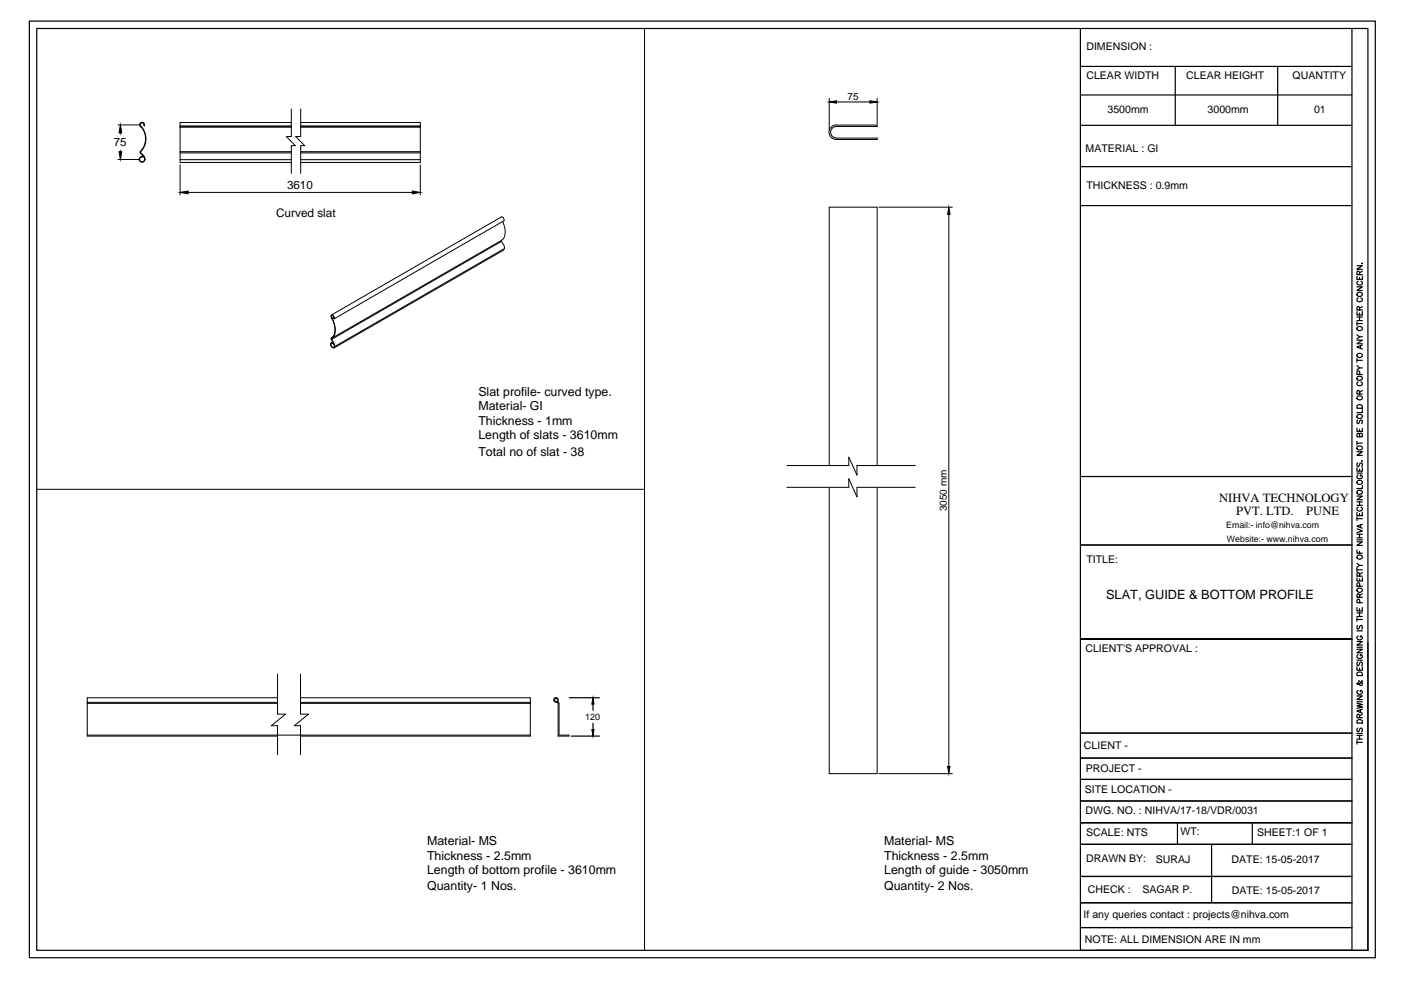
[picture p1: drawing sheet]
<svg xmlns="http://www.w3.org/2000/svg" width="297mm" height="210mm" viewBox="0 0 297 210" stroke-linecap="round" stroke-linejoin="round" font-family="sans-serif">
<!-- layer: 0 -->
<g fill="none" stroke="#000" stroke-width=".25">
<path d="M6.2 4.5h285.4v198.6h-285.4zM7.8 6h282.2v195.5h-282.2zM229.1 6v195.5h57.5v-195.5M229.1 14.1h57.5M249.2 14.1v12.5M270.9 14.1v12.5M229.1 26.6h57.5M229.1 20.1h57.5M229.1 35.3h57.5M229.1 43.6h57.5M287.7 58.6v.7h1.1v-.7M287.7 56.3h1.1l-1.1 .8h1.1"/>
<path d="M288 59.6a.42 .42 0 0 0-.3 .5 .42 .42 0 0 0 .4 .3h.3a.41 .41 0 0 0 .5-.3 .41 .41 0 0 0-.4-.5M288.2 58.2v-.5l-.2-.2h-.2l-.1 .7h1.1M288.2 58.8v.5M288.8 55.8v.1zM288.8 57.5l-.6 .4M287.7 72.1h1.1l-1.1 .8h1.1M287.7 66.1v.7h1.1v-.7M287.7 60.8h1.1l-1.1 .8h1.1M287.7 68.2v.8M287.7 76v.8M287.7 77.5l.5 .5M287.7 76.4h1.1"/>
<path d="M287.7 71l.5 .4M287.7 68.6h1.1M287.7 68h1.1M287.7 67.2h1.1M287.7 80a.58 .58 0 0 1 .7-.2 .58 .58 0 0 1 .4 .6 .58 .58 0 0 1-.7 .3 .58 .58 0 0 1-.4-.7zM287.7 75.1a.58 .58 0 0 1 .7-.2 .58 .58 0 0 1 .4 .7 .58 .58 0 0 1-.7 .2 .58 .58 0 0 1-.4-.7zM287.7 62.2a.6 .6 0 0 1 .8-.2 .6 .6 0 0 1 .3 .6 .58 .58 0 0 1-.7 .3 .58 .58 0 0 1-.4-.7zM287.9 69.3a.57 .57 0 0 1 .6 0 .57 .57 0 0 1 .3 .6 .58 .58 0 0 1-.7 .2 .58 .58 0 0 1-.4-.6zM288 63.1a.44 .44 0 0 0-.3 .5 .44 .44 0 0 0 .4 .4h.3a.43 .43 0 0 0 .4-.4 .43 .43 0 0 0-.3-.5M288.2 65.7v-.6h-.5v.6h1.1M288.2 66.4v.4M288.2 67.2v.8"/>
<path d="M288.3 79.4l-.1-.7h-.5v.7h1.1M288.5 73.3v.6M288.8 78h-.6l-.5 .4M288.8 73.1l-1.1 .5 1.1 .4M288.8 71.4h-.6l-.5 .5M288.8 65l-.6 .3M287.7 99.2v.7h1.1v-.7M287.7 95.8h1.1l-1.1 .7h1.1M287.7 90.8v.7h1.1v-.7M287.7 93.6v.7M287.7 94h1.1M287.7 94.8a.58 .58 0 0 1 .7-.3 .58 .58 0 0 1 .4 .7 .58 .58 0 0 1-.7 .2 .58 .58 0 0 1-.4-.6z"/>
<path d="M287.7 88.1a.58 .58 0 0 1 .7-.2 .58 .58 0 0 1 .4 .6 .58 .58 0 0 1-.7 .3 .58 .58 0 0 1-.4-.7zM287.7 86a.65 .65 0 0 1 1.1 .2v.4h-1.1zM287.9 98.2l-.2 .2 .2 .5h.2l.2-.7h.5v.4l-.1 .3M287.9 89.1l-.2 .2 .2 .5h.2l.4-.7 .3 .2-.1 .5M287.9 84a.57 .57 0 0 1 .6 0 .57 .57 0 0 1 .3 .6 .58 .58 0 0 1-.7 .2 .58 .58 0 0 1-.4-.7zM288 81l-.3 .2a.56 .56 0 0 0 .6 .6 .56 .56 0 0 0 .5-.7l-.3-.1M288.2 92.1l.3-.3 .2 .1 .1 .2v.5h-1.1l.1-.7h.3l.1 .7M288.2 83.6v-.6l-.2-.2h-.2l-.1 .8h1.1M288.2 91v.5M288.2 99.5v.4M288.8 97.6v.2zM288.8 86.9v.6h-1.1"/>
<path d="M288.8 82.8l-.6 .4M229.1 115.6h57.5M229.1 101h57.5M287.7 116.6v.7h1.1M287.7 114.9h1.1l-1.1 .7h1.1M287.7 112.1l1.1 .5-1.1 .4M287.7 108.6v.7h1.1v-.7M287.7 105.2h1.1l-1.1 .7h1.1M287.7 109.6v.7M287.7 119.5l.5 .4M287.7 114.5h1.1M287.7 114h1.1"/>
<path d="M287.7 113.3h1.1M287.7 110h1.1M287.7 107.1h1.1M287.7 106.4h1.1M287.7 100.3h1.1M287.7 117.9a.59 .59 0 0 1 .8-.2 .59 .59 0 0 1 .3 .6 .59 .59 0 0 1-.7 .3 .59 .59 0 0 1-.4-.7zM287.7 102.1a.58 .58 0 0 1 .7-.3 .58 .58 0 0 1 .4 .7 .58 .58 0 0 1-.7 .2 .58 .58 0 0 1-.4-.6zM287.9 104a.57 .57 0 0 1 .6 0 .57 .57 0 0 1 .3 .6 .58 .58 0 0 1-.7 .2 .58 .58 0 0 1-.4-.6zM288 107.5a.44 .44 0 0 0-.3 .5 .44 .44 0 0 0 .4 .4h.3a.43 .43 0 0 0 .4-.4 .43 .43 0 0 0-.3-.5M288 100.7a.42 .42 0 0 0-.3 .5 .42 .42 0 0 0 .4 .3h.3a.4 .4 0 0 0 .5-.4 .4 .4 0 0 0-.5-.4v.3M288.2 106.4v.7M288.2 108.9v.4"/>
<path d="M288.2 113.3v.7M288.2 116.9v.4M288.5 111.3v.5M288.8 119.9h-.6l-.5 .4M288.8 111.2l-1.1 .4 1.1 .4M288.8 102.9v.7h-1.1M286.6 135.5h-57.5h57.5M287.7 137.7h1.1l-1.1 .7h1.1M287.7 136h1.1l-1.1 .8h1.1M287.7 128.8v.7h1.1v-.7M287.7 122.5v.7h1.1v-.7M287.7 120.4v.8"/>
<path d="M287.7 131v.7M287.7 140h1.1M287.7 137.2h1.1M287.7 133.8h1.1M287.7 131.3h1.1M287.7 130.7h1.1M287.7 129.9h1.1M287.7 120.8h1.1M287.7 124.9a.58 .58 0 0 1 .7-.2 .58 .58 0 0 1 .4 .6 .58 .58 0 0 1-.7 .3 .58 .58 0 0 1-.4-.7zM287.9 132.6l-.2 .3v.4h.4l.2-.6 .4-.1 .1 .3-.1 .5M288 138.8a.42 .42 0 0 0-.3 .5 .42 .42 0 0 0 .4 .3h.3a.4 .4 0 0 0 .4-.4 .4 .4 0 0 0-.4-.4v.3M288 134.8a.44 .44 0 0 0-.3 .5 .44 .44 0 0 0 .4 .4h.3a.42 .42 0 0 0 .4-.5 .42 .42 0 0 0-.4-.4v.3"/>
<path d="M288.2 126.6v-.4l-.3-.3-.2 .1v.6h1.1M288.2 122.2v-.5l-.2-.3h-.2l-.1 .8h1.1M288.2 122.8v.4M288.2 129.1v.4M288.2 129.9v.8M288.3 127.8l-.1-.6-.4-.1-.1 .7h1.1M288.3 124.3l-.1-.6-.4-.1-.1 .7h1.1M288.8 125.9l-.6 .4M288.8 121.4l-.6 .4M290 136.3v65.2h-57.5M120.7 147.9h6.4M121.1 156.1h6"/>
<path d="M125.7 149.3v1.3M125.7 153.4v1.3M229.1 155.4h57.5M287.7 149.1l1.1 .3-1.1 .2 1.1 .3-1.1 .3M287.7 147.6h1.1l-1.1 .7h1.1M287.7 141.4v.7h1.1v-.7M287.7 157.4h1.1M287.7 157v.8M287.7 156.7h1.1M287.7 155.9h1.1M287.7 155.5h1.1M287.7 148.8h1.1"/>
<path d="M287.7 152.8a.65 .65 0 0 1 1.1 .1v.4h-1.1zM287.7 142.7a.65 .65 0 0 1 1.1 .2v.3h-1.1zM287.9 154.4l-.2 .3v.4h.4l.2-.6 .4-.1 .1 .3-.1 .4M287.9 140.4l-.2 .2 .2 .5h.2l.2-.7h.5v.4l-.1 .3M288 146.4a.44 .44 0 0 0-.3 .5 .44 .44 0 0 0 .4 .3h.3a.42 .42 0 0 0 .4-.4 .42 .42 0 0 0-.4-.4v.3M288.2 144.3l-.1 .1a.68 .68 0 0 1 .6 .9h-.4l-.3-.5-.3 .1 .2 .2h.2l.7-.5v-.3h-.1M288.2 152.2v-.5l-.3-.3-.2 .1v.7h1.1M288.2 141.7v.4M288.2 155.9v.8M288.5 150.5v.5M288.8 150.4l-1.1 .4 1.1 .4M288.8 151.4l-.6 .4"/>
<path d="M229.1 160.7h57.5M229.1 165.3h57.5M229.1 169.8h57.5M229.1 179h57.5M249.6 174.4v4.6M256.9 179v12.4M265.5 174.4v4.6M286.6 174.4h-57.5h57.5M229.1 185.8h57.5M229.1 191.4h57.5M229.1 196.7h57.5"/>
</g>
<g fill="none" stroke="#000" stroke-width=".21">
<path d="M136.7 6v195.5M25 26.5h4.6M25 33.8h4.6M25.5 28.2v.3M25.5 31.9v.3M29.8 32.5l.8 .9v.4M29.8 32.4l.9 .9 .1 .6M29.9 26.9a4 4 0 0 1-.2 5.4v.2M30.3 33.3a.53 .53 0 0 0-.7 .4 .53 .53 0 0 0 .5 .6 .53 .53 0 0 0 .5-.5M30.3 33.2a.61 .61 0 0 0-.8 .4 .61 .61 0 0 0 .5 .8 .61 .61 0 0 0 .7-.6M30.4 33.3h-.1M30.5 26.6a.42 .42 0 0 0-.3-.5 .42 .42 0 0 0-.5 .3 .42 .42 0 0 0 .3 .5 4 4 0 0 1-.2 5.4v.1"/>
<path d="M30.5 26.7h.1M30.6 26.7a.53 .53 0 0 0-.3-.7 .53 .53 0 0 0-.7 .2 .53 .53 0 0 0 .3 .7M38.2 32.4v1.5M38.2 33.9v.5h23.6M38.2 32.2h23.6M38.2 27h23.6M38.2 35v6.3M38.2 33.9h23.6M38.2 32.4h23.6M38.2 26.7h23.6M38.2 26.9h23.6M61.8 26h-23.6v6.4"/>
<path d="M61.8 23.1v5.8h-1.1l1.9 2h-.8v5.9M63.8 26h25.3v6.4M63.8 32.2h25.3M63.8 27h25.3M63.8 33.9h25.3M63.8 32.4h25.3M63.8 26.7h25.3M63.8 26.9h25.3M63.8 23.1v5.8h-1.1l1.9 2h-.8v5.9M89.1 32.4v1.5M89.1 33.9v.5h-25.3M89.1 35v6.3"/>
<path d="M175.8 20.9v6.8M177.3 26.5a1.55 1.55 0 0 0-1.5 1.5 1.55 1.55 0 0 0 1.5 1.6M177.3 26.8a1.21 1.21 0 0 0-1.2 1.2 1.21 1.21 0 0 0 1.2 1.2M177.3 26.5h8.7v.3h-8.7M177.3 29.3h8.7v.3h-8.7M177.3 21.6h7.1M186 20.9v5.4M39.9 40.8h47.5M106.3 51.2l.6 1.1 .1 .4-36 20.8M106.3 51v.2M106.3 51l-36 20.7M106.3 51.2l-36 20.8"/>
<path d="M106.6 47v.1a3.5 3.5 0 0 1-.1 3.7l-.2 .2M106.8 53l-36 20.8M186.4 43.9h15.5M201.2 45.5v117M70.3 66.8l36-20.8a.58 .58 0 0 1 .5 .8l-35.9 20.8M70.3 71.7v.3M70.3 72l.6 1.1 .1 .4M70.3 67.5a3.3 3.3 0 0 1-.1 4.3v.2a1.48 1.48 0 0 1 .6 1.6 .5 .5 0 0 1-.5-.2 .5 .5 0 0 1 .1-.6l.3 .1M70.4 67.5a.35 .35 0 0 1-.3-.4 .35 .35 0 0 1 .4-.3l.4 .5v.3M70.4 67.5a.31 .31 0 0 1-.2-.4 .31 .31 0 0 1 .3-.2l.4 .7M70.4 67.4l.1 .2M70.6 72.5l-.4 .2"/>
<path d="M70.7 72.8a.35 .35 0 0 0-.6 0 .35 .35 0 0 0 0 .5 .47 .47 0 0 0 .4 .4 .47 .47 0 0 0 .5-.1v-.1M70.7 72.8v.1M70.7 72.8h.1M70.8 67.2l-.4 .3M70.8 67.4l-.4 .2a3.8 3.8 0 0 1 .3 3.8l-.4 .3M166.8 98.7h13.2v-1.8l1.7 3.8v-2h12.4M175.8 98.7v-54.8h10.2v54.8M7.8 103.7h128.9M166.8 103.3h13.2v-1.8l1.7 3.9v-2.1h12.4M175.8 103.3v60.7h10.2v-60.7M18.5 148.9h40.3M18.5 149.1h40.3"/>
<path d="M18.5 155.9h93.9M58.8 147.9h-40.3v8.2h40.3M58.8 142.9v8.5h1.7l-3 2.5h1.3v6.1M63.7 147.9h48.7v8.2h-48.7M63.7 148.9h48.7M63.7 149.1h48.7M63.7 142.9v8.5h1.7l-3 2.5h1.3v6.1M117.9 148.7h.2M118.1 148.7l.4 .4M118.2 148.5l-.1-.4h-.4l-.1 .4 .3 .2M118.2 148.6h.2M118.3 148.6a.51 .51 0 0 0-.4-.7 .51 .51 0 0 0-.6 .7 .51 .51 0 0 0 .8 .3l.2 .2v7h2.3v-.2h-2.1v-6.8"/>
<path d="M186.4 164h15.5"/>
</g>
<path d="M25.5 26.5l.3 1.7h-.6zM25.2 32.2h.6l-.3 1.6zM175.8 21.6l1.5-.2v.5zM184.4 21.4l1.6 .2-1.6 .3zM38.2 40.8l1.7-.3v.6zM87.4 40.5l1.7 .3-1.7 .3zM201.2 43.9l.2 1.6h-.5zM125.7 147.9l.2 1.4h-.4zM125.5 154.7h.4l-.2 1.4zM200.9 162.5h.5l-.2 1.5z" fill="#000" stroke="#000" stroke-width=".21"/>
<g font-size="2.7">
<text x="258.5" y="106.5">NIHVA TECHNOLOGY</text>
<text x="262.1" y="109.3">PVT. LTD.</text>
<text x="277" y="109.3">PUNE</text>
<text x="234.5" y="126.9">SLAT, GUIDE &amp; BOTTOM PROFILE</text>
</g>
<g font-size="2.6">
<text x="101.4" y="84">Slat profile- curved type.</text>
<text x="101.4" y="87">Material- GI</text>
<text x="101.4" y="90.2">Thickness - 1mm</text>
<text x="101.4" y="93.1">Length of slats - 3610mm</text>
<text x="101.4" y="96.6">Total no of slat - 38</text>
<text x="90.6" y="179.1">Material- MS</text>
<text x="187.5" y="179.1">Material- MS</text>
<text x="90.6" y="182.3">Thickness - 2.5mm</text>
<text x="90.6" y="185.2">Length of bottom profile - 3610mm</text>
<text x="187.5" y="182.3">Thickness - 2.5mm</text>
<text x="187.5" y="185.2">Length of guide - 3050mm</text>
<text x="90.6" y="188.8">Quantity- 1 Nos.</text>
<text x="187.5" y="188.8">Quantity- 2 Nos.</text>
</g>
<g font-size="2.5">
<text x="24.1" y="31.1">75</text>
<text x="60.9" y="40">3610</text>
<text x="58.5" y="46">Curved slat</text>
</g>
<g font-size="2.2">
<text x="230.3" y="10.6">DIMENSION :</text>
<text x="230.3" y="16.8">CLEAR WIDTH</text>
<text x="251.5" y="16.8">CLEAR HEIGHT</text>
<text x="274.1" y="16.8">QUANTITY</text>
<text x="234.8" y="23.9">3500mm</text>
<text x="256" y="23.9">3000mm</text>
<text x="278.6" y="23.9">01</text>
<text x="230.2" y="32.3">MATERIAL : GI</text>
<text x="230.3" y="40">THICKNESS : 0.9mm</text>
<text x="230.3" y="119.3">TITLE:</text>
<text x="230.1" y="138.3">CLIENT'S APPROVAL :</text>
<text x="229.8" y="158.8">CLIENT -</text>
<text x="230.2" y="163.6">PROJECT -</text>
<text x="230" y="168.2">SITE LOCATION -</text>
<text x="230.1" y="172.7">DWG. NO. : NIHVA/17-18/VDR/0031</text>
<text x="230.3" y="177.2">SCALE: NTS</text>
<text x="250.3" y="177">WT:</text>
<text x="266.5" y="177.2">SHEET:1 OF 1</text>
<text x="230.3" y="182.9">DRAWN BY:</text>
<text x="245" y="183">SURAJ</text>
<text x="261.1" y="183">DATE: 15-05-2017</text>
<text x="230.7" y="189.3">CHECK :</text>
<text x="242.2" y="189.3">SAGAR P.</text>
<text x="261.2" y="189.6">DATE: 15-05-2017</text>
<text x="229.7" y="194.5">If any queries contact : projects@nihva.com</text>
<text x="230" y="199.9">NOTE: ALL DIMENSION ARE IN mm</text>
</g>
<g font-size="2.1">
<text x="179.7" y="21.2">75</text>
<text x="200.7" y="108.4" transform="rotate(-90 200.7 108.4)">3050 mm</text>
</g>
<g font-size="1.9">
<text x="260" y="112">Email:- info@nihva.com</text>
<text x="260.1" y="114.8">Website:- www.nihva.com</text>
<text x="124" y="152.7">120</text>
</g>
</svg>
